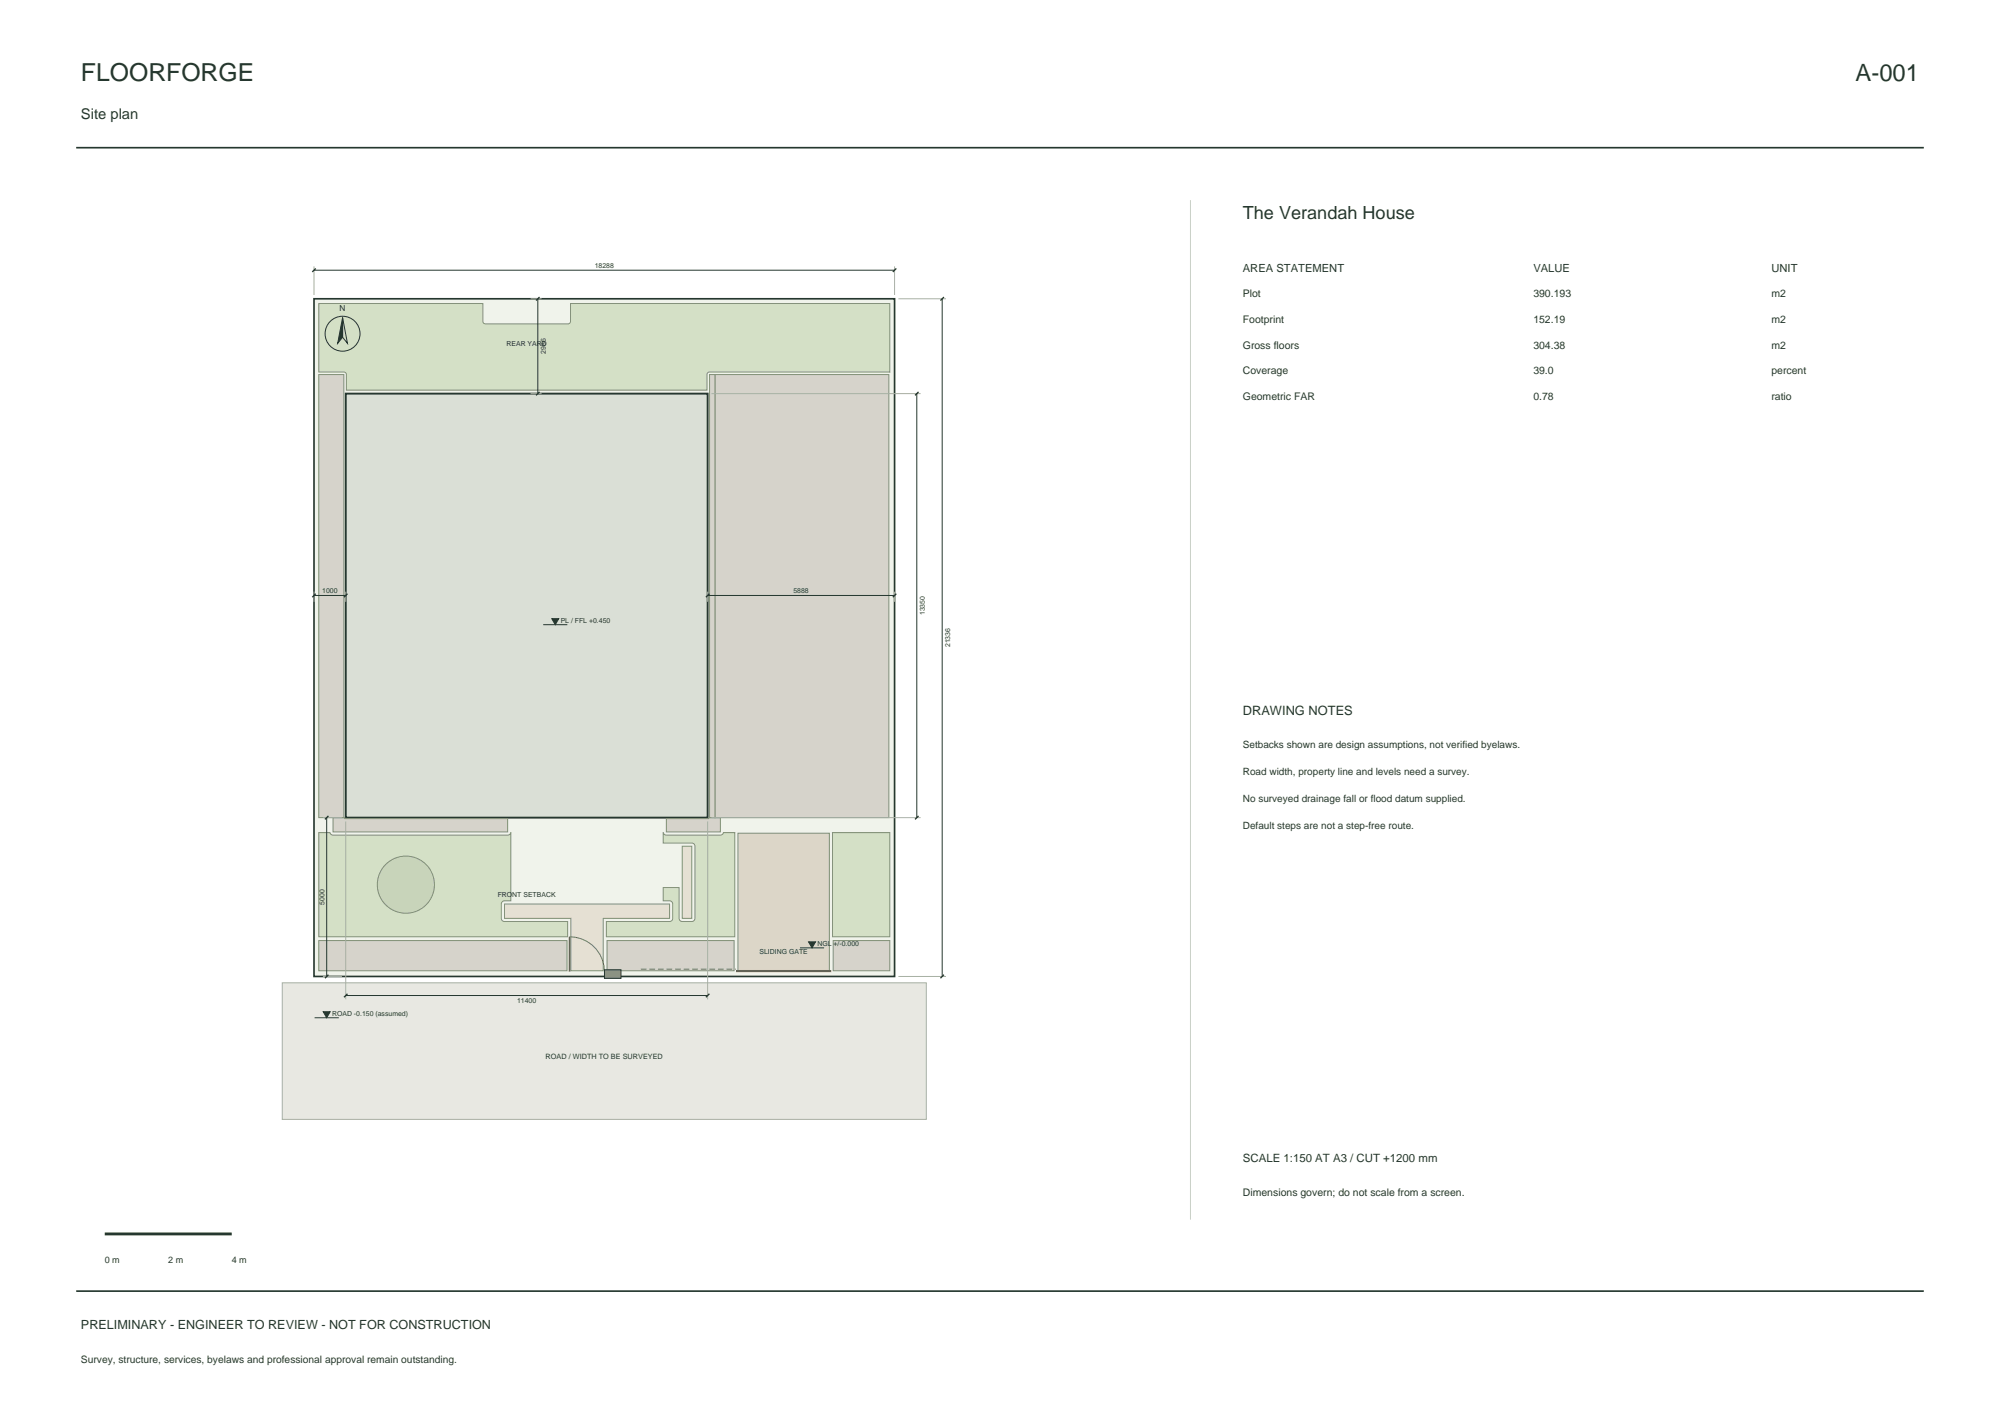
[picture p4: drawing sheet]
<svg xmlns="http://www.w3.org/2000/svg" width="420mm" height="297mm" viewBox="0 0 420 297" stroke-linecap="round" stroke-linejoin="round" font-family="sans-serif">
<path d="M16 31h388M16 271h388" fill="none" stroke="#25372f" stroke-width=".35"/>
<path d="M65.9 62.7h122v142.3h-122z" fill-rule="evenodd" fill="#f0f3eb" stroke="#25372f" stroke-width=".35"/>
<path d="M72.6 82.6h76v89h-76z" fill-rule="evenodd" fill="#dadfd6" stroke="#25372f" stroke-width=".4"/>
<path d="M59.3 206.3h135.2v28.7h-135.2z" fill-rule="evenodd" fill="#e8e8e2" stroke="#a8afa4" stroke-width=".21"/>
<g fill="#e5e0d3" stroke="#819076" stroke-width=".21">
<path d="M105.9 189.7h34.7v3.1h-13.9v11h-6.8v-11h-14z" fill-rule="evenodd"/>
<path d="M143.3 177.6h2v15.2h-2z" fill-rule="evenodd"/>
</g>
<path d="M155 174.9h19.2v28.9h-19.2z" fill-rule="evenodd" fill="#dcd6c8" stroke="#819076" stroke-width=".21"/>
<g fill="#d6d3cb" stroke="#819076" stroke-width=".21">
<path d="M175 197.4h11.9v6.4h-11.9z" fill-rule="evenodd"/>
<path d="M127.5 197.4h26.7v6.4h-26.7z" fill-rule="evenodd"/>
<path d="M66.9 197.4h52.2v6.4h-52.2z" fill-rule="evenodd"/>
<path d="M139.9 171.8h8.9v-.2h2.5v3h-11.4z" fill-rule="evenodd"/>
<path d="M69.9 171.6h2.5v.2h34.2v2.8h-36.7z" fill-rule="evenodd"/>
</g>
<g fill="#d4e0c6" stroke="#819076" stroke-width=".21">
<path d="M174.8 174.8h12.1v21.8h-12.1z" fill-rule="evenodd"/>
<path d="M139.3 174.8l.2 .3 .4 .2h11.4l.4-.2 .2-.3h2.4v21.8h-27v-3.2h13.3a.66 .66 0 0 0 .7-.6v-3.1a.66 .66 0 0 0-.7-.6h-1.3v-2.8h3.3v6.5a.66 .66 0 0 0 .7 .6h2a.66 .66 0 0 0 .6-.6v-15.2a.66 .66 0 0 0-.6-.6h-6z" fill-rule="evenodd"/>
<path d="M66.9 174.8h2.4l.2 .3 .4 .2h36.8l.4-.2 .2-.3v14.3h-1.4a.66 .66 0 0 0-.6 .6v3.1a.66 .66 0 0 0 .6 .6h13.3v3.2h-52.3z" fill-rule="evenodd"/>
</g>
<circle cx="85.2" cy="185.7" r="6" fill="#c8d4ba" stroke="#819076" stroke-width=".21"/>
<g fill="#d6d3cb" stroke="#819076" stroke-width=".21">
<path d="M66.9 78.6h5.3v93h-5.3z" fill-rule="evenodd"/>
<path d="M150.1 78.6h36.6v93h-36.6z" fill-rule="evenodd"/>
<path d="M149 78.6h1.1v93h-1.1z" fill-rule="evenodd"/>
</g>
<path d="M66.9 63.7h34.5v3.7a.52 .52 0 0 0 .5 .6h17.4a.52 .52 0 0 0 .5-.6v-3.7h67.1v14.4h-37.9a.52 .52 0 0 0-.5 .5v3.3h-75.8v-3.3a.52 .52 0 0 0-.5-.5h-5.3z" fill-rule="evenodd" fill="#d4e0c6" stroke="#819076" stroke-width=".21"/>
<path d="M119.6 196.6v7.4" fill="none" stroke="#9e653f" stroke-width=".35"/>
<path d="M119.6 196.6a7.3 7.3 0 0 1 7.3 7.4" fill="none" stroke="#9e653f" stroke-width=".21"/>
<path d="M154.6 203.8h20" fill="none" stroke="#9e653f" stroke-width=".45"/>
<path d="M134.6 203.4h20" fill="none" stroke="#9e653f" stroke-width=".21" stroke-dasharray="1.2 .6" stroke-linecap="butt"/>
<path d="M126.9 203.6h3.5v1.8h-3.5z" fill-rule="evenodd" fill="#8f8a80" stroke="#25372f" stroke-width=".21"/>
<g fill="none" stroke="#a8afa4" stroke-width=".21">
<path d="M65.9 55.9v6M187.9 55.9v6M111.4 62.7h2.3M188.7 62.7h10M111.4 82.6h2.3M149.4 82.6h43.9M65.9 124.2v2.1M72.6 124.2v2.1M148.6 124.2v2.1M187.9 124.2v2.1M67.8 171.6h4M72.6 172.4v37.4"/>
<path d="M148.6 172.4v37.4M149.4 171.6h43.9M67.8 205h4M188.7 205h10"/>
</g>
<g fill="none" stroke="#25372f" stroke-width=".21">
<path d="M65.9 56.7h122M71.9 66.7l1.1 5.4-1.1-1.3zM112.9 62.7v19.9M197.9 62.7v142.3M192.5 82.6v89M65.9 125h6.7M114.1 131.1h5M148.6 125h39.3M68.6 171.6v33.4M168 199h5.1M66.1 213.6h5M72.6 209h76"/>
<circle cx="71.9" cy="70" r="3.7"/>
</g>
<g fill="none" stroke="#25372f" stroke-width=".28">
<path d="M66.3 56.3l-.7 .8M188.2 56.3l-.7 .8M113.3 62.3l-.7 .8M198.2 62.3l-.7 .8M113.3 82.3l-.7 .7M192.9 82.3l-.7 .7M66.3 124.6l-.7 .8M73 124.6l-.8 .8M149 124.6l-.8 .8M188.2 124.6l-.7 .8M69 171.3l-.8 .7M192.9 171.3l-.7 .7"/>
<path d="M69 204.6l-.8 .7M73 208.6l-.8 .7M149 208.6l-.8 .7M198.2 204.6l-.7 .7"/>
</g>
<g fill="#25372f" stroke="#25372f" stroke-width=".21">
<path d="M67.9 212.4h1.4l-.7 1.2z"/>
<path d="M169.8 197.7h1.5l-.8 1.3z"/>
<path d="M115.9 129.9h1.4l-.7 1.2z"/>
<path d="M71.9 66.7v4.1l-1 1.3z"/>
</g>
<path d="M250 42v214" fill="none" stroke="#c9d0c7" stroke-width=".21"/>
<path d="M22 259h26.7" fill="none" stroke="#25372f" stroke-width=".6"/>
<text font-size="5.2" fill="#25372f" x="17" y="17">FLOORFORGE</text>
<text font-size="5" fill="#25372f" x="389.7" y="17">A-001</text>
<text font-size="3.8" fill="#25372f" x="261" y="46">The Verandah House</text>
<text font-size="3.1" fill="#25372f" x="17" y="25">Site plan</text>
<text font-size="2.7" fill="#25372f" x="261" y="150">DRAWING NOTES</text>
<text font-size="2.6" fill="#25372f" x="17" y="279">PRELIMINARY - ENGINEER TO REVIEW - NOT FOR CONSTRUCTION</text>
<text font-size="2.4" fill="#25372f" x="261" y="244">SCALE 1:150 AT A3 / CUT +1200 mm</text>
<g font-size="2.3" fill="#25372f">
<text x="261" y="57">AREA STATEMENT</text>
<text x="322" y="57">VALUE</text>
<text x="372" y="57">UNIT</text>
</g>
<g font-size="2.2" fill="#25372f">
<text x="261" y="62.4">Plot</text>
<text x="322" y="62.4">390.193</text>
<text x="372" y="62.4">m2</text>
<text x="261" y="67.8">Footprint</text>
<text x="322" y="67.8">152.19</text>
<text x="372" y="67.8">m2</text>
<text x="261" y="73.2">Gross floors</text>
<text x="322" y="73.2">304.38</text>
<text x="372" y="73.2">m2</text>
<text x="261" y="78.6">Coverage</text>
<text x="322" y="78.6">39.0</text>
<text x="372" y="78.6">percent</text>
<text x="261" y="84">Geometric FAR</text>
<text x="322" y="84">0.78</text>
<text x="372" y="84">ratio</text>
<text x="261" y="251">Dimensions govern; do not scale from a screen.</text>
</g>
<g font-size="2.1" fill="#25372f">
<text x="261" y="157">Setbacks shown are design assumptions, not verified byelaws.</text>
<text x="261" y="162.7">Road width, property line and levels need a survey.</text>
<text x="261" y="168.4">No surveyed drainage fall or flood datum supplied.</text>
<text x="261" y="174.1">Default steps are not a step-free route.</text>
<text x="17" y="286">Survey, structure, services, byelaws and professional approval remain outstanding.</text>
</g>
<g font-size="1.9" fill="#25372f">
<text x="22" y="265">0 m</text>
<text x="35.3" y="265">2 m</text>
<text x="48.7" y="265">4 m</text>
</g>
<text font-size="1.7" fill="#25372f" x="71.3" y="65.2">N</text>
<text font-size="1.5" fill="#25372f" x="114.6" y="222.3">ROAD / WIDTH TO BE SURVEYED</text>
<g font-size="1.4" fill="#25372f">
<text x="124.9" y="56.2">18288</text>
<text x="106.4" y="72.7">REAR YARD</text>
<text x="114.6" y="74.3" transform="rotate(-90 114.6 74.3)">2986</text>
<text x="67.7" y="124.5">1000</text>
<text x="166.6" y="124.5">5888</text>
<text x="117.7" y="130.7">PL / FFL +0.450</text>
<text x="194.2" y="129.1" transform="rotate(-90 194.2 129.1)">13350</text>
<text x="199.5" y="135.8" transform="rotate(-90 199.5 135.8)">21336</text>
<text x="68.1" y="189.9" transform="rotate(-90 68.1 189.9)">5000</text>
<text x="104.5" y="188.3">FRONT SETBACK</text>
<text x="159.5" y="200.3">SLIDING GATE</text>
<text x="171.7" y="198.6">NGL +/-0.000</text>
<text x="69.7" y="213.2">ROAD -0.150 (assumed)</text>
<text x="108.6" y="210.6">11400</text>
</g>
</svg>
